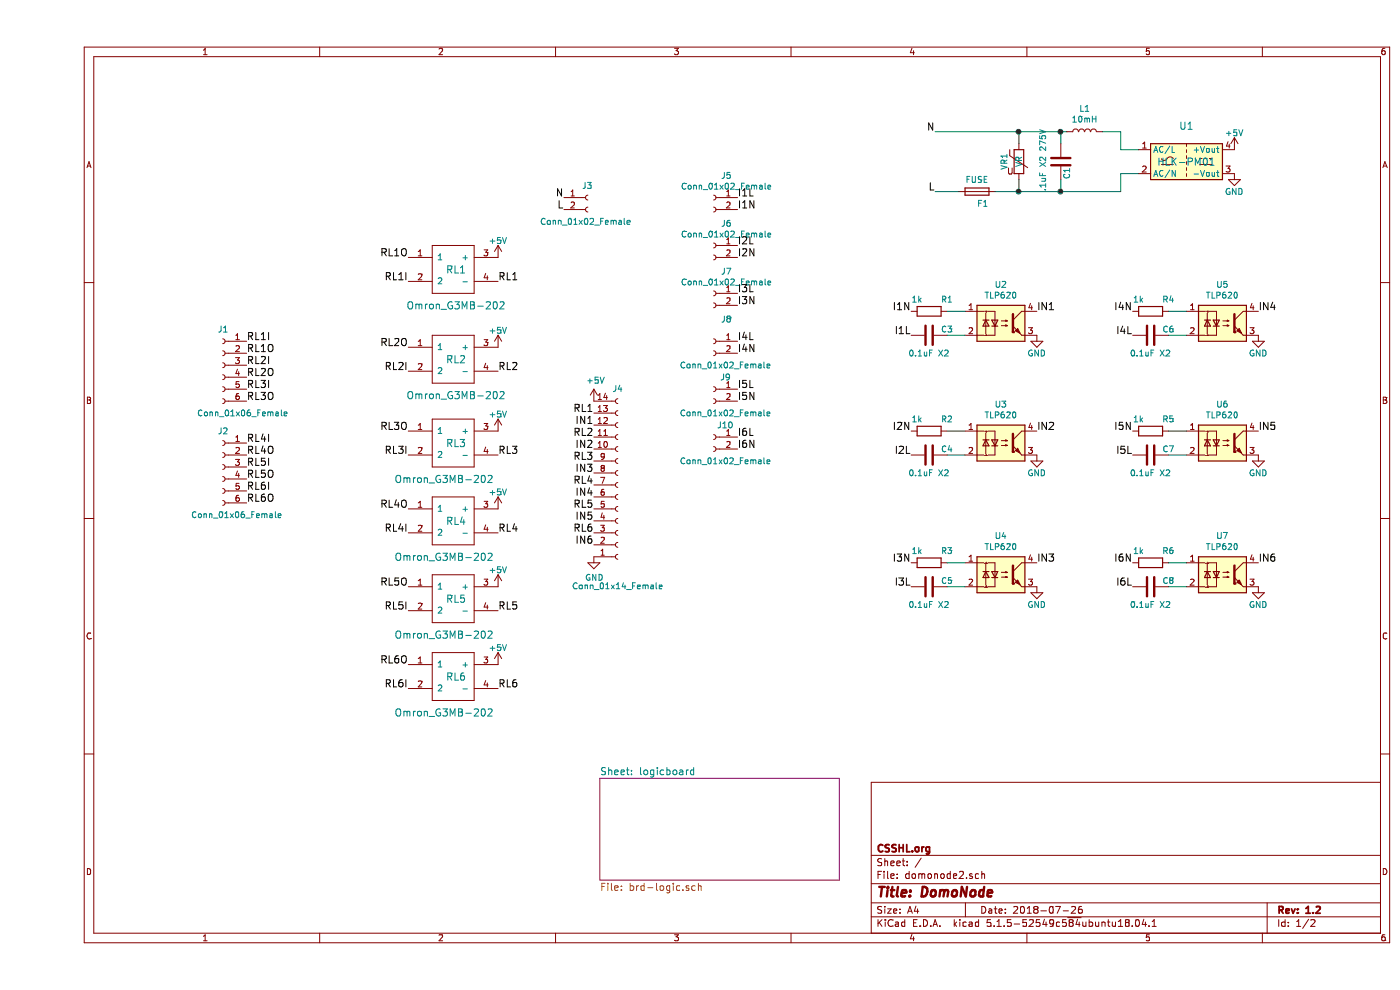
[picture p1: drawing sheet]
EESchema Schematic File Version 4
EELAYER 30 0
EELAYER END
$Descr A4 11693 8268
encoding utf-8
Sheet 1 2
Title "DomoNode"
Date "2018-07-26"
Rev "1.2"
Comp "CSSHL.org"
Comment1 ""
Comment2 ""
Comment3 ""
Comment4 ""
$EndDescr
$Comp
L ssr:Omron_G3MB-202 RL1
U 1 1
P 3500 2550
F 0 "RL1" H 3500 2850 60  0000 C CNN
F 1 "Omron_G3MB-202" H 3500 2550 60  0000 C CNN
F 2 "Mie lib:G3MB" H 3500 2550 60  0001 C CNN
F 3 "" H 3500 2550 60  0001 C CNN
	1    3500 2550
	1    0    0    -1  
$EndComp
$Comp
L ssr:Omron_G3MB-202 RL3
U 1 1
P 3500 4000
F 0 "RL3" H 3500 4300 60  0000 C CNN
F 1 "Omron_G3MB-202" H 3400 4000 60  0000 C CNN
F 2 "Mie lib:G3MB" H 3500 4000 60  0001 C CNN
F 3 "" H 3500 4000 60  0001 C CNN
	1    3500 4000
	1    0    0    -1  
$EndComp
$Comp
L power:+5V #PWR03
U 1 1
P 3850 3600
F 0 "#PWR03" H 3850 3450 50  0001 C CNN
F 1 "+5V" H 3850 3740 50  0000 C CNN
F 2 "" H 3850 3600 50  0000 C CNN
F 3 "" H 3850 3600 50  0000 C CNN
	1    3850 3600
	1    0    0    -1  
$EndComp
$Comp
L ssr:Omron_G3MB-202 RL2
U 1 1
P 3500 3300
F 0 "RL2" H 3500 3600 60  0000 C CNN
F 1 "Omron_G3MB-202" H 3500 3300 60  0000 C CNN
F 2 "Mie lib:G3MB" H 3500 3300 60  0001 C CNN
F 3 "" H 3500 3300 60  0001 C CNN
	1    3500 3300
	1    0    0    -1  
$EndComp
$Comp
L power:+5V #PWR02
U 1 1
P 3850 2900
F 0 "#PWR02" H 3850 2750 50  0001 C CNN
F 1 "+5V" H 3850 3040 50  0000 C CNN
F 2 "" H 3850 2900 50  0000 C CNN
F 3 "" H 3850 2900 50  0000 C CNN
	1    3850 2900
	1    0    0    -1  
$EndComp
$Comp
L ssr:Omron_G3MB-202 RL4
U 1 1
P 3500 4650
F 0 "RL4" H 3500 4950 60  0000 C CNN
F 1 "Omron_G3MB-202" H 3400 4650 60  0000 C CNN
F 2 "Mie lib:G3MB" H 3500 4650 60  0001 C CNN
F 3 "" H 3500 4650 60  0001 C CNN
	1    3500 4650
	1    0    0    -1  
$EndComp
$Comp
L power:+5V #PWR04
U 1 1
P 3850 4250
F 0 "#PWR04" H 3850 4100 50  0001 C CNN
F 1 "+5V" H 3850 4390 50  0000 C CNN
F 2 "" H 3850 4250 50  0000 C CNN
F 3 "" H 3850 4250 50  0000 C CNN
	1    3850 4250
	1    0    0    -1  
$EndComp
Text Label 3850 2350 0    60   ~ 0
RL1
Text Label 3850 4450 0    60   ~ 0
RL4
$Sheet
S 4700 6500 2000 850 
U 5E64B042
F0 "logicboard" 60
F1 "brd-logic.sch" 60
$EndSheet
$Comp
L power:+5V #PWR01
U 1 1
P 3850 2150
F 0 "#PWR01" H 3850 2000 50  0001 C CNN
F 1 "+5V" H 3850 2290 50  0000 C CNN
F 2 "" H 3850 2150 50  0000 C CNN
F 3 "" H 3850 2150 50  0000 C CNN
	1    3850 2150
	1    0    0    -1  
$EndComp
$Comp
L Connector:Conn_01x14_Female J?
U 1 1
P 4850 4050
AR Path="/5E64B042/5E87BFBB" Ref="J?"  Part="1" 
AR Path="/5E87BFBB" Ref="J4"  Part="1" 
F 0 "J4" H 4850 3250 50  0000 C CNN
F 1 "Conn_01x14_Female" H 4850 4900 50  0000 C CNN
F 2 "Connector_PinSocket_2.54mm:PinSocket_1x14_P2.54mm_Vertical" H 4850 4050 50  0001 C CNN
F 3 "~" H 4850 4050 50  0001 C CNN
	1    4850 4050
	1    0    0    1   
$EndComp
Text Label 4650 3450 2    60   ~ 0
RL1
Text Label 4650 3650 2    60   ~ 0
RL2
Text Label 4650 3850 2    60   ~ 0
RL3
Text Label 4650 4050 2    60   ~ 0
RL4
Text Label 4650 4250 2    60   ~ 0
RL5
Text Label 4650 4450 2    60   ~ 0
RL6
$Comp
L power:+5V #PWR?
U 1 1
P 4650 3350
AR Path="/5E64B042/5E87BFC7" Ref="#PWR?"  Part="1" 
AR Path="/5E87BFC7" Ref="#PWR07"  Part="1" 
F 0 "#PWR07" H 4650 3200 50  0001 C CNN
F 1 "+5V" H 4665 3523 50  0000 C CNN
F 2 "" H 4650 3350 50  0001 C CNN
F 3 "" H 4650 3350 50  0001 C CNN
	1    4650 3350
	1    0    0    -1  
$EndComp
$Comp
L power:GND #PWR?
U 1 1
P 4650 4650
AR Path="/5E64B042/5E87BFCD" Ref="#PWR?"  Part="1" 
AR Path="/5E87BFCD" Ref="#PWR08"  Part="1" 
F 0 "#PWR08" H 4650 4400 50  0001 C CNN
F 1 "GND" H 4655 4477 50  0000 C CNN
F 2 "" H 4650 4650 50  0001 C CNN
F 3 "" H 4650 4650 50  0001 C CNN
	1    4650 4650
	1    0    0    -1  
$EndComp
Text Label 4650 3550 2    60   ~ 0
IN1
Text Label 4650 3750 2    60   ~ 0
IN2
Text Label 4650 3950 2    60   ~ 0
IN3
Text Label 4650 4150 2    60   ~ 0
IN4
Text Label 4650 4350 2    60   ~ 0
IN5
Text Label 4650 4550 2    60   ~ 0
IN6
$Comp
L ssr:Omron_G3MB-202 RL5
U 1 1
P 3500 5300
F 0 "RL5" H 3500 5600 60  0000 C CNN
F 1 "Omron_G3MB-202" H 3400 5300 60  0000 C CNN
F 2 "Mie lib:G3MB" H 3500 5300 60  0001 C CNN
F 3 "" H 3500 5300 60  0001 C CNN
	1    3500 5300
	1    0    0    -1  
$EndComp
$Comp
L power:+5V #PWR05
U 1 1
P 3850 4900
F 0 "#PWR05" H 3850 4750 50  0001 C CNN
F 1 "+5V" H 3850 5040 50  0000 C CNN
F 2 "" H 3850 4900 50  0000 C CNN
F 3 "" H 3850 4900 50  0000 C CNN
	1    3850 4900
	1    0    0    -1  
$EndComp
$Comp
L ssr:Omron_G3MB-202 RL6
U 1 1
P 3500 5950
F 0 "RL6" H 3500 6250 60  0000 C CNN
F 1 "Omron_G3MB-202" H 3400 5950 60  0000 C CNN
F 2 "Mie lib:G3MB" H 3500 5950 60  0001 C CNN
F 3 "" H 3500 5950 60  0001 C CNN
	1    3500 5950
	1    0    0    -1  
$EndComp
$Comp
L power:+5V #PWR06
U 1 1
P 3850 5550
F 0 "#PWR06" H 3850 5400 50  0001 C CNN
F 1 "+5V" H 3850 5690 50  0000 C CNN
F 2 "" H 3850 5550 50  0000 C CNN
F 3 "" H 3850 5550 50  0000 C CNN
	1    3850 5550
	1    0    0    -1  
$EndComp
$Comp
L Converter_ACDC:HLK-PM01 U1
U 1 1
P 9600 1350
F 0 "U1" H 9600 1650 60  0000 C CNN
F 1 "HLK-PM01" H 9600 1350 60  0000 C CNN
F 2 "Mie lib:ACDC-HLK+ND" H 9600 1350 60  0001 C CNN
F 3 "" H 9600 1350 60  0000 C CNN
	1    9600 1350
	1    0    0    -1  
$EndComp
$Comp
L Device:Varistor VR1
U 1 1
P 8200 1350
F 0 "VR1" V 8050 1350 50  0000 C TNN
F 1 "VR" V 8200 1350 50  0000 C CNN
F 2 "Varistor:RV_Disc_D15.5mm_W4.2mm_P7.5mm" H 8200 1350 50  0001 C CNN
F 3 "" H 8200 1350 50  0000 C CNN
	1    8200 1350
	1    0    0    -1  
$EndComp
$Comp
L Device:Fuse F1
U 1 1
P 7850 1600
F 0 "F1" V 7950 1650 50  0000 C CNN
F 1 "FUSE" V 7750 1600 50  0000 C CNN
F 2 "Mie lib:Fuseholder5x20_horiz_SemiClosed_Casing10x25mm" H 7850 1600 50  0001 C CNN
F 3 "" H 7850 1600 50  0000 C CNN
	1    7850 1600
	0    1    1    0   
$EndComp
$Comp
L power:GND #PWR010
U 1 1
P 10000 1450
F 0 "#PWR010" H 10000 1200 50  0001 C CNN
F 1 "GND" H 10000 1300 50  0000 C CNN
F 2 "" H 10000 1450 50  0000 C CNN
F 3 "" H 10000 1450 50  0000 C CNN
	1    10000 1450
	1    0    0    -1  
$EndComp
$Comp
L power:+5V #PWR09
U 1 1
P 10000 1250
F 0 "#PWR09" H 10000 1100 50  0001 C CNN
F 1 "+5V" H 10000 1390 50  0000 C CNN
F 2 "" H 10000 1250 50  0000 C CNN
F 3 "" H 10000 1250 50  0000 C CNN
	1    10000 1250
	1    0    0    -1  
$EndComp
Text Label 7500 1600 2    60   ~ 0
L
Text Label 7500 1100 2    60   ~ 0
N
Wire Wire Line
	8200 1100 8200 1200
Wire Wire Line
	8200 1500 8200 1600
$Comp
L Device:C C1
U 1 1
P 8550 1350
F 0 "C1" V 8600 1200 50  0000 L CNN
F 1 ".1uF X2 275V" V 8400 1100 50  0000 L CNN
F 2 "Capacitor_THT:C_Rect_L13.0mm_W6.0mm_P10.00mm_FKS3_FKP3_MKS4" H 8588 1200 50  0001 C CNN
F 3 "~" H 8550 1350 50  0001 C CNN
	1    8550 1350
	1    0    0    -1  
$EndComp
$Comp
L Device:L L1
U 1 1
P 8750 1100
F 0 "L1" V 8940 1100 50  0000 C CNN
F 1 "10mH" V 8849 1100 50  0000 C CNN
F 2 "Mie lib:INDUCTOR_0810" H 8750 1100 50  0001 C CNN
F 3 "~" H 8750 1100 50  0001 C CNN
	1    8750 1100
	0    -1   -1   0   
$EndComp
Wire Wire Line
	7500 1100 8200 1100
Wire Wire Line
	8200 1100 8550 1100
Connection ~ 8200 1100
Connection ~ 8200 1600
Wire Wire Line
	8550 1500 8550 1600
Wire Wire Line
	8550 1600 8200 1600
Wire Wire Line
	8550 1200 8550 1100
Connection ~ 8550 1100
Wire Wire Line
	8550 1100 8600 1100
Text Label 3100 2350 2    60   ~ 0
RL1I
Text Label 3100 2150 2    60   ~ 0
RL1O
Text Label 3100 3100 2    60   ~ 0
RL2I
Text Label 3100 2900 2    60   ~ 0
RL2O
Text Label 3100 3800 2    60   ~ 0
RL3I
Text Label 3100 3600 2    60   ~ 0
RL3O
Text Label 3100 4450 2    60   ~ 0
RL4I
Text Label 3100 4250 2    60   ~ 0
RL4O
Text Label 3100 5100 2    60   ~ 0
RL5I
Text Label 3100 4900 2    60   ~ 0
RL5O
Text Label 3100 5750 2    60   ~ 0
RL6I
Text Label 3100 5550 2    60   ~ 0
RL6O
$Comp
L Connector:Conn_01x06_Female J1
U 1 1
P 1550 3050
F 0 "J1" H 1500 3350 50  0000 L CNN
F 1 "Conn_01x06_Female" H 1000 2650 50  0000 L CNN
F 2 "Mie lib:KF2EDGK-5.08-6" H 1550 3050 50  0001 C CNN
F 3 "~" H 1550 3050 50  0001 C CNN
	1    1550 3050
	-1   0    0    -1  
$EndComp
$Comp
L Connector:Conn_01x06_Female J2
U 1 1
P 1550 3900
F 0 "J2" H 1500 4200 50  0000 L CNN
F 1 "Conn_01x06_Female" H 1050 3500 50  0000 L CNN
F 2 "Mie lib:KF2EDGK-5.08-6" H 1550 3900 50  0001 C CNN
F 3 "~" H 1550 3900 50  0001 C CNN
	1    1550 3900
	-1   0    0    -1  
$EndComp
Text Label 1750 2850 0    60   ~ 0
RL1I
Text Label 1750 2950 0    60   ~ 0
RL1O
Text Label 1750 3050 0    60   ~ 0
RL2I
Text Label 1750 3150 0    60   ~ 0
RL2O
Text Label 1750 3250 0    60   ~ 0
RL3I
Text Label 1750 3350 0    60   ~ 0
RL3O
Text Label 1750 3700 0    60   ~ 0
RL4I
Text Label 1750 3800 0    60   ~ 0
RL4O
Text Label 1750 3900 0    60   ~ 0
RL5I
Text Label 1750 4000 0    60   ~ 0
RL5O
Text Label 1750 4100 0    60   ~ 0
RL6I
Text Label 1750 4200 0    60   ~ 0
RL6O
$Comp
L Isolator:EL814 U2
U 1 1
P 8050 2700
F 0 "U2" H 8050 3025 50  0000 C CNN
F 1 "TLP620" H 8050 2934 50  0000 C CNN
F 2 "Mie lib:DIP-4_W7.62mm_e_SOT-4" H 7850 2500 50  0001 L CIN
F 3 "" H 8075 2700 50  0001 L CNN
	1    8050 2700
	1    0    0    -1  
$EndComp
Wire Wire Line
	7600 2600 7750 2600
Wire Wire Line
	7600 2800 7750 2800
$Comp
L Connector:Conn_01x02_Female J3
U 1 1
P 4600 1650
F 0 "J3" H 4550 1750 50  0000 L CNN
F 1 "Conn_01x02_Female" H 4200 1450 50  0000 L CNN
F 2 "Mie lib:KF2EDGK-5.08-2" H 4600 1650 50  0001 C CNN
F 3 "~" H 4600 1650 50  0001 C CNN
	1    4600 1650
	1    0    0    -1  
$EndComp
Text Label 4400 1750 2    60   ~ 0
L
Text Label 4400 1650 2    60   ~ 0
N
Text Label 7300 2800 2    60   ~ 0
I1L
Text Label 7300 2600 2    60   ~ 0
I1N
$Comp
L Connector:Conn_01x02_Female J5
U 1 1
P 5650 1650
F 0 "J5" H 5542 1835 50  0000 C CNN
F 1 "Conn_01x02_Female" H 5542 1744 50  0000 C CNN
F 2 "Mie lib:KF2EDGK-3.81-2" H 5650 1650 50  0001 C CNN
F 3 "~" H 5650 1650 50  0001 C CNN
	1    5650 1650
	-1   0    0    -1  
$EndComp
Text Label 5850 1650 0    60   ~ 0
I1L
Text Label 5850 1750 0    60   ~ 0
I1N
$Comp
L Isolator:EL814 U3
U 1 1
P 8050 3700
F 0 "U3" H 8050 4025 50  0000 C CNN
F 1 "TLP620" H 8050 3934 50  0000 C CNN
F 2 "Mie lib:DIP-4_W7.62mm_e_SOT-4" H 7850 3500 50  0001 L CIN
F 3 "" H 8075 3700 50  0001 L CNN
	1    8050 3700
	1    0    0    -1  
$EndComp
Wire Wire Line
	7600 3600 7750 3600
Wire Wire Line
	7600 3800 7750 3800
$Comp
L power:GND #PWR012
U 1 1
P 8350 3800
F 0 "#PWR012" H 8350 3550 50  0001 C CNN
F 1 "GND" H 8350 3650 50  0000 C CNN
F 2 "" H 8350 3800 50  0000 C CNN
F 3 "" H 8350 3800 50  0000 C CNN
	1    8350 3800
	1    0    0    -1  
$EndComp
Text Label 7300 3800 2    60   ~ 0
I2L
Text Label 7300 3600 2    60   ~ 0
I2N
Text Label 8350 3600 0    60   ~ 0
IN2
$Comp
L Isolator:EL814 U4
U 1 1
P 8050 4800
F 0 "U4" H 8050 5125 50  0000 C CNN
F 1 "TLP620" H 8050 5034 50  0000 C CNN
F 2 "Mie lib:DIP-4_W7.62mm_e_SOT-4" H 7850 4600 50  0001 L CIN
F 3 "" H 8075 4800 50  0001 L CNN
	1    8050 4800
	1    0    0    -1  
$EndComp
Wire Wire Line
	7600 4700 7750 4700
Wire Wire Line
	7600 4900 7750 4900
$Comp
L power:GND #PWR013
U 1 1
P 8350 4900
F 0 "#PWR013" H 8350 4650 50  0001 C CNN
F 1 "GND" H 8350 4750 50  0000 C CNN
F 2 "" H 8350 4900 50  0000 C CNN
F 3 "" H 8350 4900 50  0000 C CNN
	1    8350 4900
	1    0    0    -1  
$EndComp
Text Label 7300 4900 2    60   ~ 0
I3L
Text Label 7300 4700 2    60   ~ 0
I3N
Text Label 8350 4700 0    60   ~ 0
IN3
$Comp
L Isolator:EL814 U5
U 1 1
P 9900 2700
F 0 "U5" H 9900 3025 50  0000 C CNN
F 1 "TLP620" H 9900 2934 50  0000 C CNN
F 2 "Mie lib:DIP-4_W7.62mm_e_SOT-4" H 9700 2500 50  0001 L CIN
F 3 "" H 9925 2700 50  0001 L CNN
	1    9900 2700
	1    0    0    -1  
$EndComp
Wire Wire Line
	9450 2600 9600 2600
Wire Wire Line
	9450 2800 9600 2800
$Comp
L power:GND #PWR014
U 1 1
P 10200 2800
F 0 "#PWR014" H 10200 2550 50  0001 C CNN
F 1 "GND" H 10200 2650 50  0000 C CNN
F 2 "" H 10200 2800 50  0000 C CNN
F 3 "" H 10200 2800 50  0000 C CNN
	1    10200 2800
	1    0    0    -1  
$EndComp
Text Label 9150 2800 2    60   ~ 0
I4L
Text Label 9150 2600 2    60   ~ 0
I4N
Text Label 10200 2600 0    60   ~ 0
IN4
$Comp
L Isolator:EL814 U6
U 1 1
P 9900 3700
F 0 "U6" H 9900 4025 50  0000 C CNN
F 1 "TLP620" H 9900 3934 50  0000 C CNN
F 2 "Mie lib:DIP-4_W7.62mm_e_SOT-4" H 9700 3500 50  0001 L CIN
F 3 "" H 9925 3700 50  0001 L CNN
	1    9900 3700
	1    0    0    -1  
$EndComp
Wire Wire Line
	9450 3600 9600 3600
Wire Wire Line
	9450 3800 9600 3800
$Comp
L power:GND #PWR015
U 1 1
P 10200 3800
F 0 "#PWR015" H 10200 3550 50  0001 C CNN
F 1 "GND" H 10200 3650 50  0000 C CNN
F 2 "" H 10200 3800 50  0000 C CNN
F 3 "" H 10200 3800 50  0000 C CNN
	1    10200 3800
	1    0    0    -1  
$EndComp
Text Label 9150 3800 2    60   ~ 0
I5L
Text Label 9150 3600 2    60   ~ 0
I5N
Text Label 10200 3600 0    60   ~ 0
IN5
$Comp
L Isolator:EL814 U7
U 1 1
P 9900 4800
F 0 "U7" H 9900 5125 50  0000 C CNN
F 1 "TLP620" H 9900 5034 50  0000 C CNN
F 2 "Mie lib:DIP-4_W7.62mm_e_SOT-4" H 9700 4600 50  0001 L CIN
F 3 "" H 9925 4800 50  0001 L CNN
	1    9900 4800
	1    0    0    -1  
$EndComp
Wire Wire Line
	9450 4700 9600 4700
Wire Wire Line
	9450 4900 9600 4900
$Comp
L power:GND #PWR016
U 1 1
P 10200 4900
F 0 "#PWR016" H 10200 4650 50  0001 C CNN
F 1 "GND" H 10200 4750 50  0000 C CNN
F 2 "" H 10200 4900 50  0000 C CNN
F 3 "" H 10200 4900 50  0000 C CNN
	1    10200 4900
	1    0    0    -1  
$EndComp
Text Label 9150 4900 2    60   ~ 0
I6L
Text Label 9150 4700 2    60   ~ 0
I6N
Text Label 10200 4700 0    60   ~ 0
IN6
$Comp
L Connector:Conn_01x02_Female J6
U 1 1
P 5650 2050
F 0 "J6" H 5542 2235 50  0000 C CNN
F 1 "Conn_01x02_Female" H 5542 2144 50  0000 C CNN
F 2 "Mie lib:KF2EDGK-3.81-2" H 5650 2050 50  0001 C CNN
F 3 "~" H 5650 2050 50  0001 C CNN
	1    5650 2050
	-1   0    0    -1  
$EndComp
Text Label 5850 2050 0    60   ~ 0
I2L
Text Label 5850 2150 0    60   ~ 0
I2N
$Comp
L Connector:Conn_01x02_Female J7
U 1 1
P 5650 2450
F 0 "J7" H 5542 2635 50  0000 C CNN
F 1 "Conn_01x02_Female" H 5542 2544 50  0000 C CNN
F 2 "Mie lib:KF2EDGK-3.81-2" H 5650 2450 50  0001 C CNN
F 3 "~" H 5650 2450 50  0001 C CNN
	1    5650 2450
	-1   0    0    -1  
$EndComp
Text Label 5850 2450 0    60   ~ 0
I3L
Text Label 5850 2550 0    60   ~ 0
I3N
$Comp
L Connector:Conn_01x02_Female J8
U 1 1
P 5650 2850
F 0 "J8" H 5542 3035 50  0000 C CNN
F 1 "Conn_01x02_Female" H 5550 2650 50  0000 C CNN
F 2 "Mie lib:KF2EDGK-3.81-2" H 5650 2850 50  0001 C CNN
F 3 "~" H 5650 2850 50  0001 C CNN
	1    5650 2850
	-1   0    0    -1  
$EndComp
Text Label 5850 2850 0    60   ~ 0
I4L
Text Label 5850 2950 0    60   ~ 0
I4N
$Comp
L Connector:Conn_01x02_Female J9
U 1 1
P 5650 3250
F 0 "J9" H 5550 3350 50  0000 C CNN
F 1 "Conn_01x02_Female" H 5550 3050 50  0000 C CNN
F 2 "Mie lib:KF2EDGK-3.81-2" H 5650 3250 50  0001 C CNN
F 3 "~" H 5650 3250 50  0001 C CNN
	1    5650 3250
	-1   0    0    -1  
$EndComp
Text Label 5850 3250 0    60   ~ 0
I5L
Text Label 5850 3350 0    60   ~ 0
I5N
$Comp
L Connector:Conn_01x02_Female J10
U 1 1
P 5650 3650
F 0 "J10" H 5550 3750 50  0000 C CNN
F 1 "Conn_01x02_Female" H 5550 3450 50  0000 C CNN
F 2 "Mie lib:KF2EDGK-3.81-2" H 5650 3650 50  0001 C CNN
F 3 "~" H 5650 3650 50  0001 C CNN
	1    5650 3650
	-1   0    0    -1  
$EndComp
Text Label 5850 3650 0    60   ~ 0
I6L
Text Label 5850 3750 0    60   ~ 0
I6N
Wire Wire Line
	9050 1600 8550 1600
Connection ~ 8550 1600
Wire Wire Line
	9050 1100 8900 1100
Wire Wire Line
	7500 1600 7700 1600
Wire Wire Line
	8000 1600 8200 1600
Wire Wire Line
	9200 1250 9050 1250
Wire Wire Line
	9050 1250 9050 1100
Wire Wire Line
	9200 1450 9050 1450
Wire Wire Line
	9050 1450 9050 1600
Text Label 3850 3100 0    60   ~ 0
RL2
Text Label 3850 3800 0    60   ~ 0
RL3
Text Label 3850 5100 0    60   ~ 0
RL5
Text Label 3850 5750 0    60   ~ 0
RL6
Text Label 8350 2600 0    60   ~ 0
IN1
$Comp
L power:GND #PWR011
U 1 1
P 8350 2800
F 0 "#PWR011" H 8350 2550 50  0001 C CNN
F 1 "GND" H 8350 2650 50  0000 C CNN
F 2 "" H 8350 2800 50  0000 C CNN
F 3 "" H 8350 2800 50  0000 C CNN
	1    8350 2800
	1    0    0    -1  
$EndComp
$Comp
L Device:R R6
U 1 1
P 9300 4700
F 0 "R6" V 9200 4850 50  0000 C CNN
F 1 "1k" V 9200 4600 50  0000 C CNN
F 2 "Resistor_THT:R_Axial_DIN0411_L9.9mm_D3.6mm_P12.70mm_Horizontal" V 9230 4700 50  0001 C CNN
F 3 "~" H 9300 4700 50  0001 C CNN
	1    9300 4700
	0    1    1    0   
$EndComp
$Comp
L Device:C C8
U 1 1
P 9300 4900
F 0 "C8" V 9250 5050 50  0000 C CNN
F 1 "0.1uF X2" V 9450 4900 50  0000 C CNN
F 2 "Capacitor_THT:C_Rect_L13.0mm_W6.0mm_P10.00mm_FKS3_FKP3_MKS4" H 9338 4750 50  0001 C CNN
F 3 "~" H 9300 4900 50  0001 C CNN
	1    9300 4900
	0    1    1    0   
$EndComp
$Comp
L Device:R R3
U 1 1
P 7450 4700
F 0 "R3" V 7350 4850 50  0000 C CNN
F 1 "1k" V 7350 4600 50  0000 C CNN
F 2 "Resistor_THT:R_Axial_DIN0411_L9.9mm_D3.6mm_P12.70mm_Horizontal" V 7380 4700 50  0001 C CNN
F 3 "~" H 7450 4700 50  0001 C CNN
	1    7450 4700
	0    1    1    0   
$EndComp
$Comp
L Device:C C5
U 1 1
P 7450 4900
F 0 "C5" V 7400 5050 50  0000 C CNN
F 1 "0.1uF X2" V 7600 4900 50  0000 C CNN
F 2 "Capacitor_THT:C_Rect_L13.0mm_W6.0mm_P10.00mm_FKS3_FKP3_MKS4" H 7488 4750 50  0001 C CNN
F 3 "~" H 7450 4900 50  0001 C CNN
	1    7450 4900
	0    1    1    0   
$EndComp
$Comp
L Device:R R5
U 1 1
P 9300 3600
F 0 "R5" V 9200 3750 50  0000 C CNN
F 1 "1k" V 9200 3500 50  0000 C CNN
F 2 "Resistor_THT:R_Axial_DIN0411_L9.9mm_D3.6mm_P12.70mm_Horizontal" V 9230 3600 50  0001 C CNN
F 3 "~" H 9300 3600 50  0001 C CNN
	1    9300 3600
	0    1    1    0   
$EndComp
$Comp
L Device:C C7
U 1 1
P 9300 3800
F 0 "C7" V 9250 3950 50  0000 C CNN
F 1 "0.1uF X2" V 9450 3800 50  0000 C CNN
F 2 "Capacitor_THT:C_Rect_L13.0mm_W6.0mm_P10.00mm_FKS3_FKP3_MKS4" H 9338 3650 50  0001 C CNN
F 3 "~" H 9300 3800 50  0001 C CNN
	1    9300 3800
	0    1    1    0   
$EndComp
$Comp
L Device:R R2
U 1 1
P 7450 3600
F 0 "R2" V 7350 3750 50  0000 C CNN
F 1 "1k" V 7350 3500 50  0000 C CNN
F 2 "Resistor_THT:R_Axial_DIN0411_L9.9mm_D3.6mm_P12.70mm_Horizontal" V 7380 3600 50  0001 C CNN
F 3 "~" H 7450 3600 50  0001 C CNN
	1    7450 3600
	0    1    1    0   
$EndComp
$Comp
L Device:C C4
U 1 1
P 7450 3800
F 0 "C4" V 7400 3950 50  0000 C CNN
F 1 "0.1uF X2" V 7600 3800 50  0000 C CNN
F 2 "Capacitor_THT:C_Rect_L13.0mm_W6.0mm_P10.00mm_FKS3_FKP3_MKS4" H 7488 3650 50  0001 C CNN
F 3 "~" H 7450 3800 50  0001 C CNN
	1    7450 3800
	0    1    1    0   
$EndComp
$Comp
L Device:R R4
U 1 1
P 9300 2600
F 0 "R4" V 9200 2750 50  0000 C CNN
F 1 "1k" V 9200 2500 50  0000 C CNN
F 2 "Resistor_THT:R_Axial_DIN0411_L9.9mm_D3.6mm_P12.70mm_Horizontal" V 9230 2600 50  0001 C CNN
F 3 "~" H 9300 2600 50  0001 C CNN
	1    9300 2600
	0    1    1    0   
$EndComp
$Comp
L Device:C C6
U 1 1
P 9300 2800
F 0 "C6" V 9250 2950 50  0000 C CNN
F 1 "0.1uF X2" V 9450 2800 50  0000 C CNN
F 2 "Capacitor_THT:C_Rect_L13.0mm_W6.0mm_P10.00mm_FKS3_FKP3_MKS4" H 9338 2650 50  0001 C CNN
F 3 "~" H 9300 2800 50  0001 C CNN
	1    9300 2800
	0    1    1    0   
$EndComp
$Comp
L Device:C C3
U 1 1
P 7450 2800
F 0 "C3" V 7400 2950 50  0000 C CNN
F 1 "0.1uF X2" V 7600 2800 50  0000 C CNN
F 2 "Capacitor_THT:C_Rect_L13.0mm_W6.0mm_P10.00mm_FKS3_FKP3_MKS4" H 7488 2650 50  0001 C CNN
F 3 "~" H 7450 2800 50  0001 C CNN
	1    7450 2800
	0    1    1    0   
$EndComp
$Comp
L Device:R R1
U 1 1
P 7450 2600
F 0 "R1" V 7350 2750 50  0000 C CNN
F 1 "1k" V 7350 2500 50  0000 C CNN
F 2 "Resistor_THT:R_Axial_DIN0411_L9.9mm_D3.6mm_P12.70mm_Horizontal" V 7380 2600 50  0001 C CNN
F 3 "~" H 7450 2600 50  0001 C CNN
	1    7450 2600
	0    1    1    0   
$EndComp
$EndSCHEMATC
